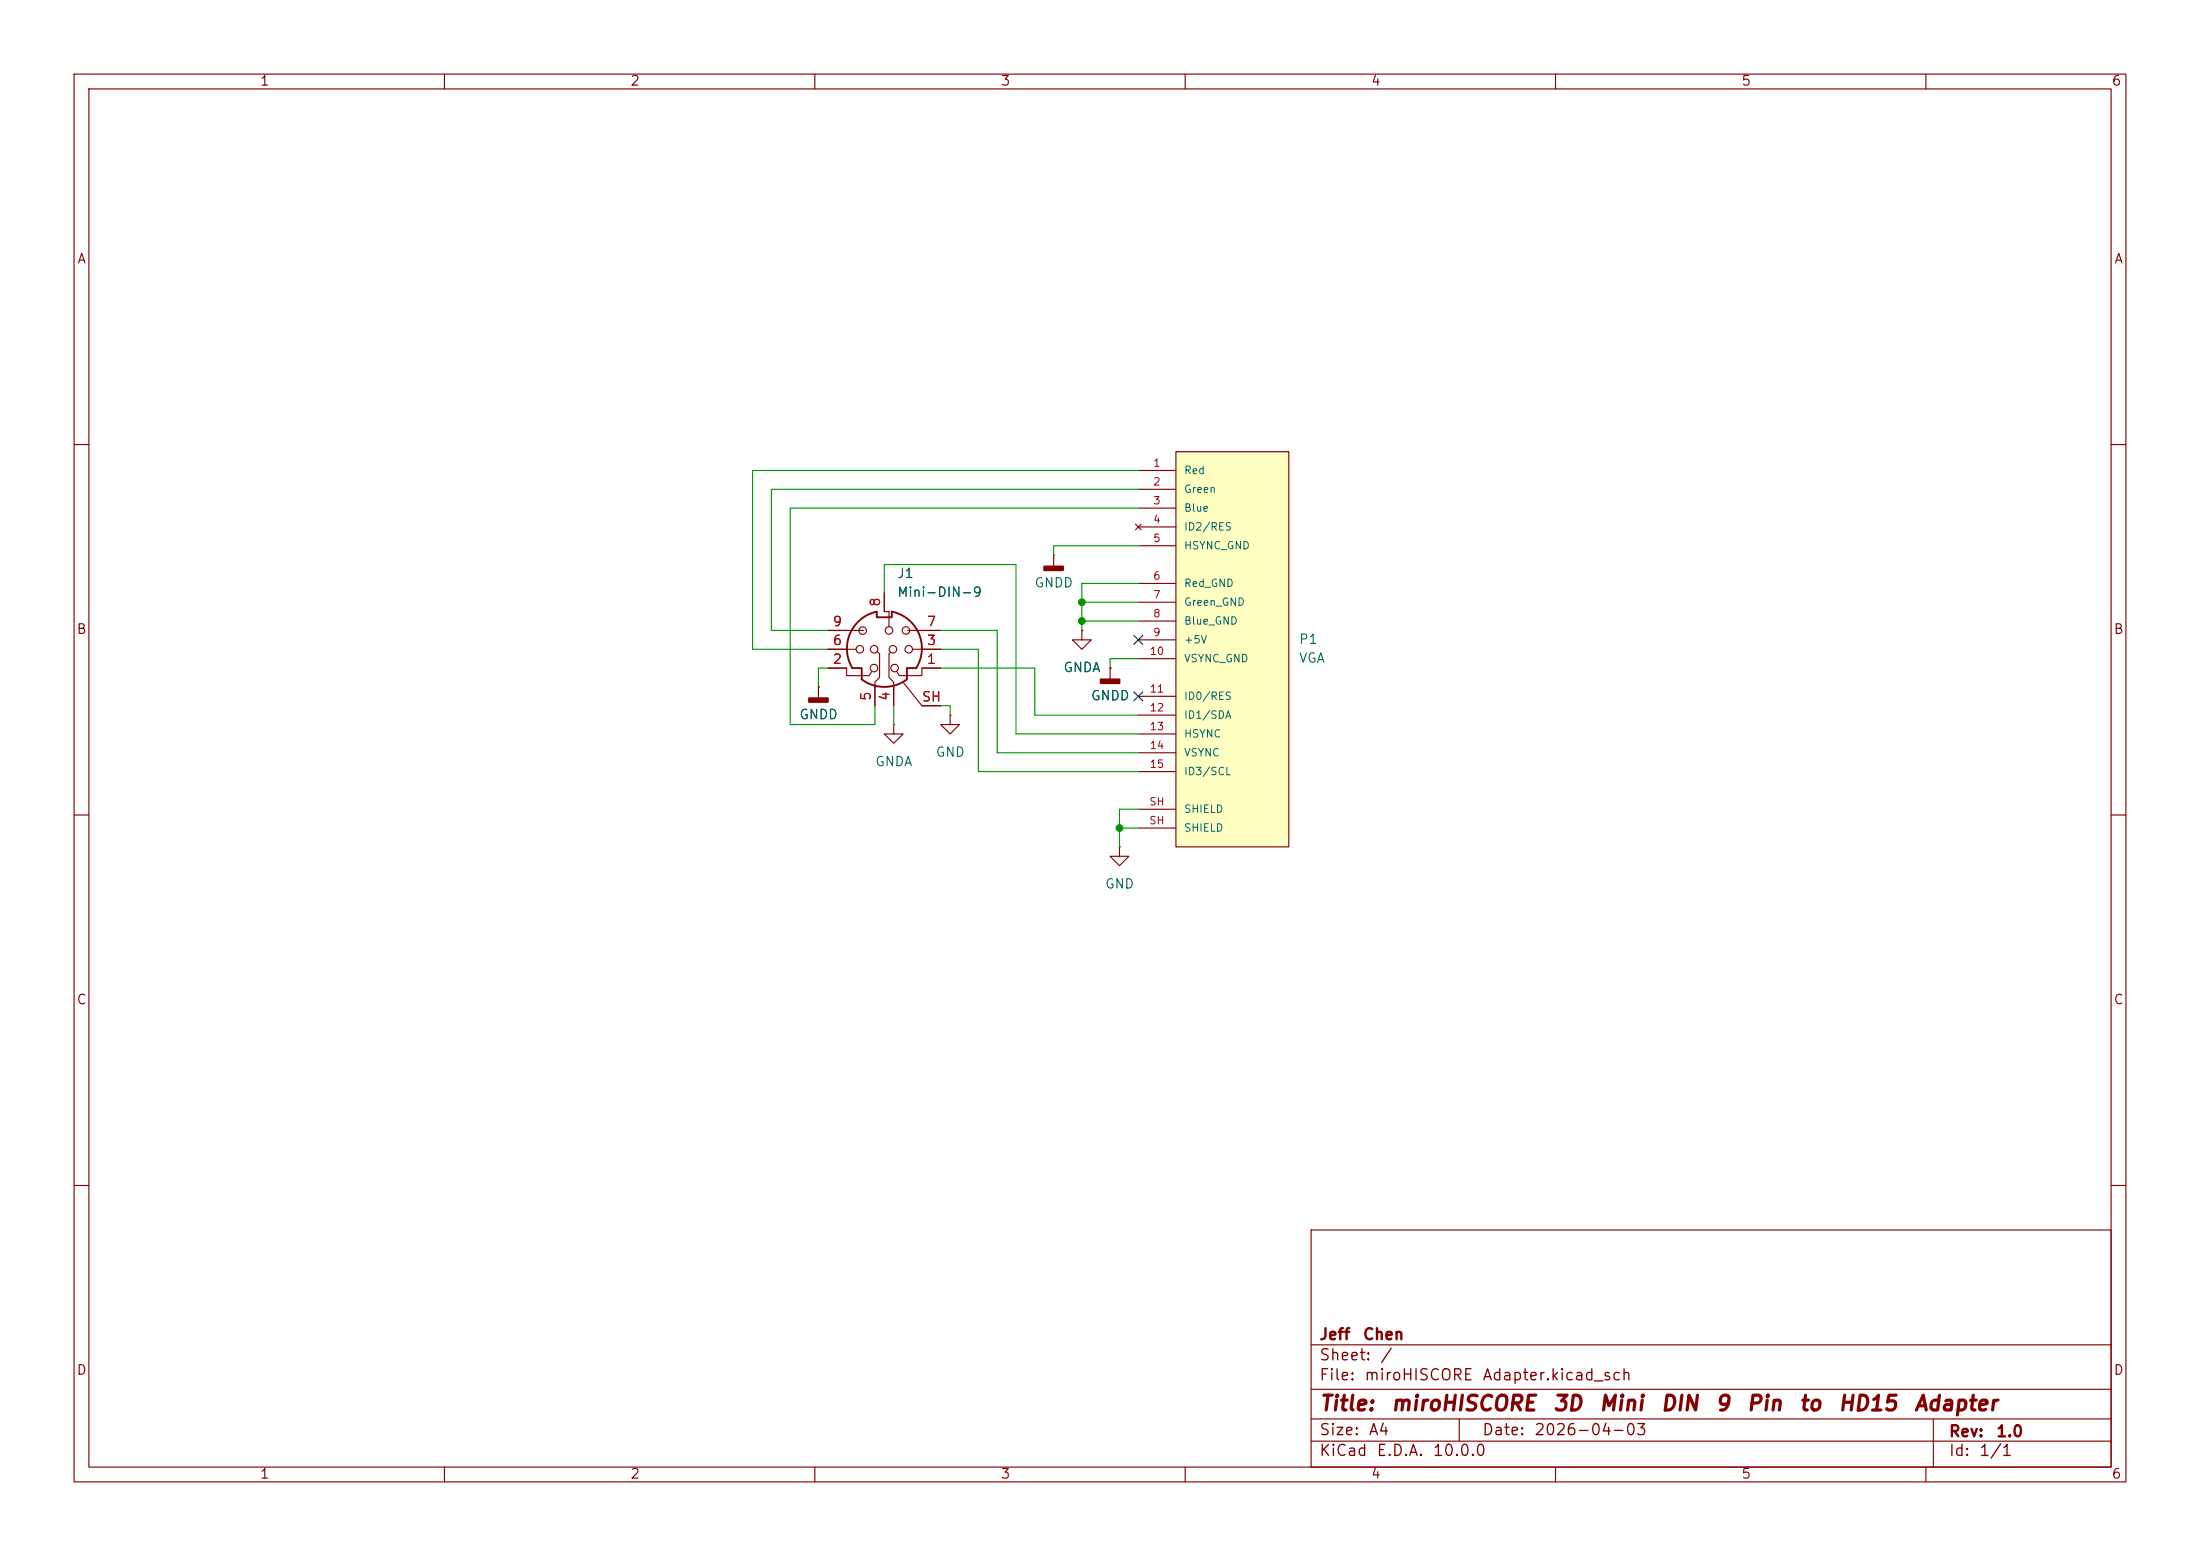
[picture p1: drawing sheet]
(kicad_sch
 (version 20260306)
 (generator "eeschema")
 (generator_version "10.0")
 (paper "A4")
 (title_block
  (title "miroHISCORE 3D Mini DIN 9 Pin to HD15 Adapter")
  (date "2026-04-03")
  (rev "1.0")
  (company "Jeff Chen"))
 (lib_symbols
  (symbol "miroHISCORE Adapter:Mini-DIN-9"
   (pin_names
    (offset 1.016)) (exclude_from_sim no) (in_bom yes) (on_board yes)
   (in_pos_files yes)
   (duplicate_pin_numbers_are_jumpers no)
   (property "Reference" "J" (at 5.08 5.08 0) (show_name no) (do_not_autoplace no) (effects (font (size 1.27 1.27))))
   (property "Value" "Mini-DIN-9" (at -8.89 -5.08 0) (show_name no) (do_not_autoplace no) (effects (font (size 1.27 1.27))))
   (property "Footprint" "" (at -0.254 -0.254 90) (show_name no) (do_not_autoplace no) (hide yes) (effects (font (size 1.27 1.27))))
   (property "Datasheet" "" (at -0.254 -0.254 90) (show_name no) (do_not_autoplace no) (hide yes) (effects (font (size 1.27 1.27))))
   (property "Description" "8-pin Mini-DIN connector" (at 0 15.875 0) (show_name no) (do_not_autoplace no) (hide yes) (effects (font (size 1.27 1.27))))
   (symbol "Mini-DIN-9_0_1"
    (polyline (pts (xy -4.318 -2.54) (xy -3.048 -2.54) (xy -3.048 -4.064)) (stroke (width 0.254) (type default)) (fill (type none)))
    (polyline (pts (xy -3.81 0) (xy -5.08 0)) (stroke (width 0) (type default)) (fill (type none)))
    (circle (center -3.302 0) (radius 0.508) (stroke (width 0) (type default)) (fill (type none)))
    (circle (center -2.921 2.5146) (radius 0.508) (stroke (width 0) (type default)) (fill (type none)))
    (polyline (pts (xy -2.794 2.54) (xy -5.334 2.54)) (stroke (width 0) (type default)) (fill (type none)))
    (polyline (pts (xy -1.6671 -2.9707) (xy -2.032 -3.556) (xy -5.08 -3.556) (xy -5.08 -2.54)) (stroke (width 0) (type default)) (fill (type none)))
    (circle (center -1.397 -2.54) (radius 0.508) (stroke (width 0) (type default)) (fill (type none)))
    (polyline (pts (xy -1.016 5.08) (xy -1.016 4.318) (xy 1.016 4.318) (xy 1.016 5.08)) (stroke (width 0.254) (type default)) (fill (type none)))
    (polyline (pts (xy -0.635 -0.635) (xy -0.635 -3.81) (xy -1.27 -4.445) (xy -1.27 -5.1816)) (stroke (width 0) (type default)) (fill (type none)))
    (arc (start 3.048 -4.064) (mid 0 -5.08) (end -3.048 -4.064) (stroke (width 0.254) (type default)) (fill (type none)))
    (arc (start 1.016 5.08) (mid 4.6646 2.1356) (end 4.318 -2.54) (stroke (width 0.254) (type default)) (fill (type none)))
    (arc (start -4.318 -2.54) (mid -4.6241 2.1181) (end -1.016 5.08) (stroke (width 0.254) (type default)) (fill (type none)))
    (polyline (pts (xy 0.635 5.1054) (xy 0.635 3.048)) (stroke (width 0) (type default)) (fill (type none)))
    (polyline (pts (xy 0.635 5.08) (xy 0 5.08)) (stroke (width 0) (type default)) (fill (type none)))
    (circle (center 0.635 2.54) (radius 0.508) (stroke (width 0) (type default)) (fill (type none)))
    (polyline (pts (xy 0.635 -0.635) (xy 0.635 -3.81) (xy 1.27 -4.445) (xy 1.27 -5.0292)) (stroke (width 0) (type default)) (fill (type none)))
    (circle (center 1.397 -2.54) (radius 0.508) (stroke (width 0) (type default)) (fill (type none)))
    (polyline (pts (xy 1.6644 -2.9737) (xy 2.032 -3.556) (xy 5.08 -3.556) (xy 5.08 -2.54)) (stroke (width 0) (type default)) (fill (type none)))
    (circle (center 2.921 2.54) (radius 0.508) (stroke (width 0) (type default)) (fill (type none)))
    (polyline (pts (xy 3.175 2.54) (xy 5.08 2.54)) (stroke (width 0) (type default)) (fill (type none)))
    (circle (center 3.302 0) (radius 0.508) (stroke (width 0) (type default)) (fill (type none)))
    (polyline (pts (xy 4.318 -2.54) (xy 3.048 -2.54) (xy 3.048 -4.064)) (stroke (width 0.254) (type default)) (fill (type none)))
    (polyline (pts (xy 5.08 0) (xy 3.81 0)) (stroke (width 0) (type default)) (fill (type none)))
    (polyline (pts (xy 5.08 -7.62) (xy 2.54 -4.445)) (stroke (width 0) (type default)) (fill (type none))))
   (symbol "Mini-DIN-9_1_1"
    (circle (center -1.3716 0) (radius 0.508) (stroke (width 0) (type default)) (fill (type none)))
    (polyline (pts (xy -0.635 -0.635) (xy -0.9607 -0.3006)) (stroke (width 0) (type default)) (fill (type none)))
    (polyline (pts (xy 0.635 -0.635) (xy 0.8415 -0.3967)) (stroke (width 0) (type default)) (fill (type none)))
    (circle (center 1.1684 0) (radius 0.508) (stroke (width 0) (type default)) (fill (type none)))
    (pin passive line (at 7.62 -2.54 180) (length 2.54) (name "" (effects (font (size 1.27 1.27)))) (number "1" (effects (font (size 1.27 1.27)))))
    (pin passive line (at -7.62 -2.54 0) (length 2.54) (name "" (effects (font (size 1.27 1.27)))) (number "2" (effects (font (size 1.27 1.27)))))
    (pin passive line (at 7.62 0 180) (length 2.54) (name "" (effects (font (size 1.27 1.27)))) (number "3" (effects (font (size 1.27 1.27)))))
    (pin passive line (at 1.27 -7.62 90) (length 2.54) (name "" (effects (font (size 1.27 1.27)))) (number "4" (effects (font (size 1.27 1.27)))))
    (pin passive line (at -1.27 -7.62 90) (length 2.54) (name "" (effects (font (size 1.27 1.27)))) (number "5" (effects (font (size 1.27 1.27)))))
    (pin passive line (at -7.62 0 0) (length 2.54) (name "" (effects (font (size 1.27 1.27)))) (number "6" (effects (font (size 1.27 1.27)))))
    (pin passive line (at 7.62 2.54 180) (length 2.54) (name "" (effects (font (size 1.27 1.27)))) (number "7" (effects (font (size 1.27 1.27)))))
    (pin passive line (at 0 7.62 270) (length 2.54) (name "" (effects (font (size 1.27 1.27)))) (number "8" (effects (font (size 1.27 1.27)))))
    (pin passive line (at -7.62 2.54 0) (length 2.54) (name "" (effects (font (size 1.27 1.27)))) (number "9" (effects (font (size 1.27 1.27)))))
    (pin passive line (at 7.62 -7.62 180) (length 2.54) (name "" (effects (font (size 1.27 1.27)))) (number "SH" (effects (font (size 1.27 1.27))))))
   (embedded_fonts no))
  (symbol "miroHISCORE Adapter:VGA"
   (pin_names
    (offset 1.016)) (exclude_from_sim no) (in_bom yes) (on_board yes)
   (in_pos_files yes)
   (duplicate_pin_numbers_are_jumpers no)
   (property "Reference" "P" (at -7.62 26.67 0) (show_name no) (do_not_autoplace no) (effects (font (size 1.27 1.27)) (justify left bottom)))
   (property "Value" "VGA" (at -8.89 -31.75 0) (show_name no) (do_not_autoplace no) (effects (font (size 1.27 1.27)) (justify left bottom)))
   (property "Footprint" "AMPHENOL_L77HDE15SD1CH4F" (at -12.7 33.02 0) (show_name no) (do_not_autoplace no) (hide yes) (effects (font (size 1.27 1.27)) (justify left bottom)))
   (property "Datasheet" "" (at 0 0 0) (show_name no) (do_not_autoplace no) (hide yes) (effects (font (size 1.27 1.27)) (justify left bottom)))
   (property "Description" "" (at 0 0 0) (show_name no) (do_not_autoplace no) (hide yes) (effects (font (size 1.27 1.27))))
   (property "MANUFACTURER" "Amphenol" (at -10.16 39.37 0) (show_name no) (do_not_autoplace no) (hide yes) (effects (font (size 1.27 1.27)) (justify left bottom)))
   (property "MAXIMUM_PACKAGE_HEIGHT" "12.55mm" (at 3.81 39.37 0) (show_name no) (do_not_autoplace no) (hide yes) (effects (font (size 1.27 1.27)) (justify left bottom)))
   (property "STANDARD" "Manufacturer Recommendations" (at -13.97 45.72 0) (show_name no) (do_not_autoplace no) (hide yes) (effects (font (size 1.27 1.27)) (justify left bottom)))
   (property "PARTREV" "N/A" (at 21.59 45.72 0) (show_name no) (do_not_autoplace no) (hide yes) (effects (font (size 1.27 1.27)) (justify left bottom)))
   (symbol "VGA_0_0"
    (rectangle (start -7.62 -27.94) (end 7.62 25.4) (stroke (width 0.1524) (type solid)) (fill (type background)))
    (pin passive line (at -12.7 22.86 0) (length 5.08) (name "Red" (effects (font (size 1.016 1.016)))) (number "1" (effects (font (size 1.016 1.016)))))
    (pin passive line (at -12.7 20.32 0) (length 5.08) (name "Green" (effects (font (size 1.016 1.016)))) (number "2" (effects (font (size 1.016 1.016)))))
    (pin passive line (at -12.7 17.78 0) (length 5.08) (name "Blue" (effects (font (size 1.016 1.016)))) (number "3" (effects (font (size 1.016 1.016)))))
    (pin no_connect line (at -12.7 15.24 0) (length 5.08) (name "ID2/RES" (effects (font (size 1.016 1.016)))) (number "4" (effects (font (size 1.016 1.016)))))
    (pin passive line (at -12.7 12.7 0) (length 5.08) (name "HSYNC_GND" (effects (font (size 1.016 1.016)))) (number "5" (effects (font (size 1.016 1.016)))))
    (pin passive line (at -12.7 7.62 0) (length 5.08) (name "Red_GND" (effects (font (size 1.016 1.016)))) (number "6" (effects (font (size 1.016 1.016)))))
    (pin passive line (at -12.7 5.08 0) (length 5.08) (name "Green_GND" (effects (font (size 1.016 1.016)))) (number "7" (effects (font (size 1.016 1.016)))))
    (pin passive line (at -12.7 2.54 0) (length 5.08) (name "Blue_GND" (effects (font (size 1.016 1.016)))) (number "8" (effects (font (size 1.016 1.016)))))
    (pin passive line (at -12.7 0 0) (length 5.08) (name "+5V" (effects (font (size 1.016 1.016)))) (number "9" (effects (font (size 1.016 1.016)))))
    (pin passive line (at -12.7 -2.54 0) (length 5.08) (name "VSYNC_GND" (effects (font (size 1.016 1.016)))) (number "10" (effects (font (size 1.016 1.016)))))
    (pin passive line (at -12.7 -7.62 0) (length 5.08) (name "ID0/RES" (effects (font (size 1.016 1.016)))) (number "11" (effects (font (size 1.016 1.016)))))
    (pin passive line (at -12.7 -10.16 0) (length 5.08) (name "ID1/SDA" (effects (font (size 1.016 1.016)))) (number "12" (effects (font (size 1.016 1.016)))))
    (pin passive line (at -12.7 -12.7 0) (length 5.08) (name "HSYNC" (effects (font (size 1.016 1.016)))) (number "13" (effects (font (size 1.016 1.016)))))
    (pin passive line (at -12.7 -15.24 0) (length 5.08) (name "VSYNC" (effects (font (size 1.016 1.016)))) (number "14" (effects (font (size 1.016 1.016)))))
    (pin passive line (at -12.7 -17.78 0) (length 5.08) (name "ID3/SCL" (effects (font (size 1.016 1.016)))) (number "15" (effects (font (size 1.016 1.016))))))
   (symbol "VGA_1_0"
    (pin passive line (at -12.7 -22.86 0) (length 5.08) (name "SHIELD" (effects (font (size 1.016 1.016)))) (number "SH" (effects (font (size 1.016 1.016)))))
    (pin passive line (at -12.7 -25.4 0) (length 5.08) (name "SHIELD" (effects (font (size 1.016 1.016)))) (number "SH" (effects (font (size 1.016 1.016))))))
   (embedded_fonts no))
  (symbol "power:GND"
   (power global)
   (pin_numbers (hide yes))
   (pin_names
    (offset 0) (hide yes)) (exclude_from_sim no) (in_bom yes) (on_board yes)
   (in_pos_files yes)
   (duplicate_pin_numbers_are_jumpers no)
   (property "Reference" "#PWR" (at 0 -6.35 0) (show_name no) (do_not_autoplace no) (hide yes) (effects (font (size 1.27 1.27))))
   (property "Value" "GND" (at 0 -3.81 0) (show_name no) (do_not_autoplace no) (effects (font (size 1.27 1.27))))
   (property "Footprint" "" (at 0 0 0) (show_name no) (do_not_autoplace no) (hide yes) (effects (font (size 1.27 1.27))))
   (property "Datasheet" "" (at 0 0 0) (show_name no) (do_not_autoplace no) (hide yes) (effects (font (size 1.27 1.27))))
   (property "Description" "Power symbol creates a global label with name \"GND\" , ground" (at 0 0 0) (show_name no) (do_not_autoplace no) (hide yes) (effects (font (size 1.27 1.27))))
   (symbol "GND_0_1"
    (polyline (pts (xy 0 0) (xy 0 -1.27) (xy 1.27 -1.27) (xy 0 -2.54) (xy -1.27 -1.27) (xy 0 -1.27)) (stroke (width 0) (type default)) (fill (type none))))
   (symbol "GND_1_1"
    (pin power_in line (at 0 0 270) (length 0) (name "" (effects (font (size 1.27 1.27)))) (number "1" (effects (font (size 1.27 1.27))))))
   (embedded_fonts no))
  (symbol "power:GNDA"
   (power global)
   (pin_numbers (hide yes))
   (pin_names
    (offset 0) (hide yes)) (exclude_from_sim no) (in_bom yes) (on_board yes)
   (in_pos_files yes)
   (duplicate_pin_numbers_are_jumpers no)
   (property "Reference" "#PWR" (at 0 -6.35 0) (show_name no) (do_not_autoplace no) (hide yes) (effects (font (size 1.27 1.27))))
   (property "Value" "GNDA" (at 0 -3.81 0) (show_name no) (do_not_autoplace no) (effects (font (size 1.27 1.27))))
   (property "Footprint" "" (at 0 0 0) (show_name no) (do_not_autoplace no) (hide yes) (effects (font (size 1.27 1.27))))
   (property "Datasheet" "" (at 0 0 0) (show_name no) (do_not_autoplace no) (hide yes) (effects (font (size 1.27 1.27))))
   (property "Description" "Power symbol creates a global label with name \"GNDA\" , analog ground" (at 0 0 0) (show_name no) (do_not_autoplace no) (hide yes) (effects (font (size 1.27 1.27))))
   (symbol "GNDA_0_1"
    (polyline (pts (xy 0 0) (xy 0 -1.27) (xy 1.27 -1.27) (xy 0 -2.54) (xy -1.27 -1.27) (xy 0 -1.27)) (stroke (width 0) (type default)) (fill (type none))))
   (symbol "GNDA_1_1"
    (pin power_in line (at 0 0 270) (length 0) (name "" (effects (font (size 1.27 1.27)))) (number "1" (effects (font (size 1.27 1.27))))))
   (embedded_fonts no))
  (symbol "power:GNDD"
   (power global)
   (pin_numbers (hide yes))
   (pin_names
    (offset 0) (hide yes)) (exclude_from_sim no) (in_bom yes) (on_board yes)
   (in_pos_files yes)
   (duplicate_pin_numbers_are_jumpers no)
   (property "Reference" "#PWR" (at 0 -6.35 0) (show_name no) (do_not_autoplace no) (hide yes) (effects (font (size 1.27 1.27))))
   (property "Value" "GNDD" (at 0 -3.175 0) (show_name no) (do_not_autoplace no) (effects (font (size 1.27 1.27))))
   (property "Footprint" "" (at 0 0 0) (show_name no) (do_not_autoplace no) (hide yes) (effects (font (size 1.27 1.27))))
   (property "Datasheet" "" (at 0 0 0) (show_name no) (do_not_autoplace no) (hide yes) (effects (font (size 1.27 1.27))))
   (property "Description" "Power symbol creates a global label with name \"GNDD\" , digital ground" (at 0 0 0) (show_name no) (do_not_autoplace no) (hide yes) (effects (font (size 1.27 1.27))))
   (symbol "GNDD_0_1"
    (rectangle (start -1.27 -1.524) (end 1.27 -2.032) (stroke (width 0.254) (type default)) (fill (type outline)))
    (polyline (pts (xy 0 0) (xy 0 -1.524)) (stroke (width 0) (type default)) (fill (type none))))
   (symbol "GNDD_1_1"
    (pin power_in line (at 0 0 270) (length 0) (name "" (effects (font (size 1.27 1.27)))) (number "1" (effects (font (size 1.27 1.27))))))
   (embedded_fonts no)))
 (junction
  (at 151.13 111.76)
  (diameter 0)
  (color 0 0 0 0))
 (junction
  (at 146.05 81.28)
  (diameter 0)
  (color 0 0 0 0))
 (junction
  (at 146.05 83.82)
  (diameter 0)
  (color 0 0 0 0))
 (no_connect
  (at 153.67 86.36))
 (no_connect
  (at 153.67 93.98))
 (wire
  (pts (xy 142.24 73.66) (xy 153.67 73.66))
  (stroke (width 0) (type default)))
 (wire
  (pts (xy 153.67 109.22) (xy 151.13 109.22))
  (stroke (width 0) (type default)))
 (wire
  (pts (xy 139.7 90.17) (xy 139.7 96.52))
  (stroke (width 0) (type default)))
 (wire
  (pts (xy 151.13 111.76) (xy 153.67 111.76))
  (stroke (width 0) (type default)))
 (wire
  (pts (xy 153.67 88.9) (xy 149.86 88.9))
  (stroke (width 0) (type default)))
 (wire
  (pts (xy 111.76 90.17) (xy 110.49 90.17))
  (stroke (width 0) (type default)))
 (wire
  (pts (xy 101.6 87.63) (xy 101.6 63.5))
  (stroke (width 0) (type default)))
 (wire
  (pts (xy 146.05 83.82) (xy 146.05 85.09))
  (stroke (width 0) (type default)))
 (wire
  (pts (xy 128.27 96.52) (xy 128.27 95.25))
  (stroke (width 0) (type default)))
 (wire
  (pts (xy 149.86 88.9) (xy 149.86 90.17))
  (stroke (width 0) (type default)))
 (wire
  (pts (xy 137.16 99.06) (xy 153.67 99.06))
  (stroke (width 0) (type default)))
 (wire
  (pts (xy 111.76 85.09) (xy 104.14 85.09))
  (stroke (width 0) (type default)))
 (wire
  (pts (xy 151.13 109.22) (xy 151.13 111.76))
  (stroke (width 0) (type default)))
 (wire
  (pts (xy 146.05 83.82) (xy 153.67 83.82))
  (stroke (width 0) (type default)))
 (wire
  (pts (xy 134.62 101.6) (xy 153.67 101.6))
  (stroke (width 0) (type default)))
 (wire
  (pts (xy 104.14 85.09) (xy 104.14 66.04))
  (stroke (width 0) (type default)))
 (wire
  (pts (xy 151.13 111.76) (xy 151.13 114.3))
  (stroke (width 0) (type default)))
 (wire
  (pts (xy 119.38 80.01) (xy 119.38 76.2))
  (stroke (width 0) (type default)))
 (wire
  (pts (xy 132.08 87.63) (xy 132.08 104.14))
  (stroke (width 0) (type default)))
 (wire
  (pts (xy 142.24 74.93) (xy 142.24 73.66))
  (stroke (width 0) (type default)))
 (wire
  (pts (xy 111.76 87.63) (xy 101.6 87.63))
  (stroke (width 0) (type default)))
 (wire
  (pts (xy 134.62 85.09) (xy 134.62 101.6))
  (stroke (width 0) (type default)))
 (wire
  (pts (xy 119.38 76.2) (xy 137.16 76.2))
  (stroke (width 0) (type default)))
 (wire
  (pts (xy 104.14 66.04) (xy 153.67 66.04))
  (stroke (width 0) (type default)))
 (wire
  (pts (xy 118.11 97.79) (xy 106.68 97.79))
  (stroke (width 0) (type default)))
 (wire
  (pts (xy 132.08 104.14) (xy 153.67 104.14))
  (stroke (width 0) (type default)))
 (wire
  (pts (xy 128.27 95.25) (xy 127 95.25))
  (stroke (width 0) (type default)))
 (wire
  (pts (xy 127 90.17) (xy 139.7 90.17))
  (stroke (width 0) (type default)))
 (wire
  (pts (xy 120.65 95.25) (xy 120.65 97.79))
  (stroke (width 0) (type default)))
 (wire
  (pts (xy 106.68 68.58) (xy 153.67 68.58))
  (stroke (width 0) (type default)))
 (wire
  (pts (xy 146.05 81.28) (xy 153.67 81.28))
  (stroke (width 0) (type default)))
 (wire
  (pts (xy 137.16 76.2) (xy 137.16 99.06))
  (stroke (width 0) (type default)))
 (wire
  (pts (xy 101.6 63.5) (xy 153.67 63.5))
  (stroke (width 0) (type default)))
 (wire
  (pts (xy 118.11 95.25) (xy 118.11 97.79))
  (stroke (width 0) (type default)))
 (wire
  (pts (xy 127 87.63) (xy 132.08 87.63))
  (stroke (width 0) (type default)))
 (wire
  (pts (xy 106.68 97.79) (xy 106.68 68.58))
  (stroke (width 0) (type default)))
 (wire
  (pts (xy 139.7 96.52) (xy 153.67 96.52))
  (stroke (width 0) (type default)))
 (wire
  (pts (xy 127 85.09) (xy 134.62 85.09))
  (stroke (width 0) (type default)))
 (wire
  (pts (xy 146.05 81.28) (xy 146.05 83.82))
  (stroke (width 0) (type default)))
 (wire
  (pts (xy 146.05 78.74) (xy 146.05 81.28))
  (stroke (width 0) (type default)))
 (wire
  (pts (xy 110.49 90.17) (xy 110.49 92.71))
  (stroke (width 0) (type default)))
 (wire
  (pts (xy 153.67 78.74) (xy 146.05 78.74))
  (stroke (width 0) (type default)))
 (symbol
  (lib_id "miroHISCORE Adapter:VGA")
  (at 166.37 86.36 0)
  (unit 1)
  (body_style 1)
  (exclude_from_sim no)
  (in_bom yes)
  (on_board yes)
  (in_pos_files yes)
  (dnp no)
  (fields_autoplaced yes)
  (property "Reference" "P1" (at 175.26 86.3599 0) (show_name no) (do_not_autoplace no) (effects (font (size 1.27 1.27)) (justify left)))
  (property "Value" "VGA" (at 175.26 88.8999 0) (show_name no) (do_not_autoplace no) (effects (font (size 1.27 1.27)) (justify left)))
  (property "Footprint" "Connector_Dsub:DSUB-15-HD_Pins_Horizontal_P2.29x2.54mm_EdgePinOffset8.35mm_Housed_MountingHolesOffset10.89mm" (at 153.67 53.34 0) (hide yes) (show_name no) (do_not_autoplace no) (effects (font (size 1.27 1.27)) (justify left bottom)))
  (property "Datasheet" "" (at 166.37 86.36 0) (hide yes) (show_name no) (do_not_autoplace no) (effects (font (size 1.27 1.27)) (justify left bottom)))
  (property "Description" "" (at 166.37 86.36 0) (hide yes) (show_name no) (do_not_autoplace no) (effects (font (size 1.27 1.27))))
  (property "MANUFACTURER" "Amphenol" (at 156.21 46.99 0) (hide yes) (show_name no) (do_not_autoplace no) (effects (font (size 1.27 1.27)) (justify left bottom)))
  (property "MAXIMUM_PACKAGE_HEIGHT" "12.55mm" (at 170.18 46.99 0) (hide yes) (show_name no) (do_not_autoplace no) (effects (font (size 1.27 1.27)) (justify left bottom)))
  (property "STANDARD" "Manufacturer Recommendations" (at 152.4 40.64 0) (hide yes) (show_name no) (do_not_autoplace no) (effects (font (size 1.27 1.27)) (justify left bottom)))
  (property "PARTREV" "N/A" (at 187.96 40.64 0) (hide yes) (show_name no) (do_not_autoplace no) (effects (font (size 1.27 1.27)) (justify left bottom)))
  (pin "1")
  (pin "15")
  (pin "10")
  (pin "7")
  (pin "4")
  (pin "12")
  (pin "SH")
  (pin "SH")
  (pin "2")
  (pin "14")
  (pin "3")
  (pin "5")
  (pin "13")
  (pin "6")
  (pin "9")
  (pin "11")
  (pin "8"))
 (symbol
  (lib_id "power:GND")
  (at 151.13 114.3 0)
  (unit 1)
  (body_style 1)
  (exclude_from_sim no)
  (in_bom yes)
  (on_board yes)
  (in_pos_files yes)
  (dnp no)
  (fields_autoplaced yes)
  (property "Reference" "#PWR03" (at 151.13 120.65 0) (hide yes) (show_name no) (do_not_autoplace no) (effects (font (size 1.27 1.27))))
  (property "Value" "GND" (at 151.13 119.38 0) (show_name no) (do_not_autoplace no) (effects (font (size 1.27 1.27))))
  (property "Footprint" "" (at 151.13 114.3 0) (hide yes) (show_name no) (do_not_autoplace no) (effects (font (size 1.27 1.27))))
  (property "Datasheet" "" (at 151.13 114.3 0) (hide yes) (show_name no) (do_not_autoplace no) (effects (font (size 1.27 1.27))))
  (property "Description" "Power symbol creates a global label with name \"GND\" , ground" (at 151.13 114.3 0) (hide yes) (show_name no) (do_not_autoplace no) (effects (font (size 1.27 1.27))))
  (pin "1"))
 (symbol
  (lib_id "power:GND")
  (at 128.27 96.52 0)
  (unit 1)
  (body_style 1)
  (exclude_from_sim no)
  (in_bom yes)
  (on_board yes)
  (in_pos_files yes)
  (dnp no)
  (fields_autoplaced yes)
  (property "Reference" "#PWR02" (at 128.27 102.87 0) (hide yes) (show_name no) (do_not_autoplace no) (effects (font (size 1.27 1.27))))
  (property "Value" "GND" (at 128.27 101.6 0) (show_name no) (do_not_autoplace no) (effects (font (size 1.27 1.27))))
  (property "Footprint" "" (at 128.27 96.52 0) (hide yes) (show_name no) (do_not_autoplace no) (effects (font (size 1.27 1.27))))
  (property "Datasheet" "" (at 128.27 96.52 0) (hide yes) (show_name no) (do_not_autoplace no) (effects (font (size 1.27 1.27))))
  (property "Description" "Power symbol creates a global label with name \"GND\" , ground" (at 128.27 96.52 0) (hide yes) (show_name no) (do_not_autoplace no) (effects (font (size 1.27 1.27))))
  (pin "1"))
 (symbol
  (lib_id "power:GNDD")
  (at 149.86 90.17 0)
  (unit 1)
  (body_style 1)
  (exclude_from_sim no)
  (in_bom yes)
  (on_board yes)
  (in_pos_files yes)
  (dnp no)
  (fields_autoplaced yes)
  (property "Reference" "#PWR06" (at 149.86 96.52 0) (hide yes) (show_name no) (do_not_autoplace no) (effects (font (size 1.27 1.27))))
  (property "Value" "GNDD" (at 149.86 93.98 0) (show_name no) (do_not_autoplace no) (effects (font (size 1.27 1.27))))
  (property "Footprint" "" (at 149.86 90.17 0) (hide yes) (show_name no) (do_not_autoplace no) (effects (font (size 1.27 1.27))))
  (property "Datasheet" "" (at 149.86 90.17 0) (hide yes) (show_name no) (do_not_autoplace no) (effects (font (size 1.27 1.27))))
  (property "Description" "Power symbol creates a global label with name \"GNDD\" , digital ground" (at 149.86 90.17 0) (hide yes) (show_name no) (do_not_autoplace no) (effects (font (size 1.27 1.27))))
  (pin "1"))
 (symbol
  (lib_id "miroHISCORE Adapter:Mini-DIN-9")
  (at 119.38 87.63 0)
  (unit 1)
  (body_style 1)
  (exclude_from_sim no)
  (in_bom yes)
  (on_board yes)
  (in_pos_files yes)
  (dnp no)
  (fields_autoplaced yes)
  (property "Reference" "J1" (at 121.0311 77.47 0) (show_name no) (do_not_autoplace no) (effects (font (size 1.27 1.27)) (justify left)))
  (property "Value" "Mini-DIN-9" (at 121.0311 80.01 0) (show_name no) (do_not_autoplace no) (effects (font (size 1.27 1.27)) (justify left)))
  (property "Footprint" "miroHISCORE Adapter:9DIN Female" (at 119.126 87.884 90) (hide yes) (show_name no) (do_not_autoplace no) (effects (font (size 1.27 1.27))))
  (property "Datasheet" "" (at 119.126 87.884 90) (hide yes) (show_name no) (do_not_autoplace no) (effects (font (size 1.27 1.27))))
  (property "Description" "8-pin Mini-DIN connector" (at 119.38 71.755 0) (hide yes) (show_name no) (do_not_autoplace no) (effects (font (size 1.27 1.27))))
  (pin "3")
  (pin "6")
  (pin "5")
  (pin "7")
  (pin "9")
  (pin "4")
  (pin "1")
  (pin "2")
  (pin "8")
  (pin "SH"))
 (symbol
  (lib_id "power:GNDA")
  (at 120.65 97.79 0)
  (unit 1)
  (body_style 1)
  (exclude_from_sim no)
  (in_bom yes)
  (on_board yes)
  (in_pos_files yes)
  (dnp no)
  (fields_autoplaced yes)
  (property "Reference" "#PWR07" (at 120.65 104.14 0) (hide yes) (show_name no) (do_not_autoplace no) (effects (font (size 1.27 1.27))))
  (property "Value" "GNDA" (at 120.65 102.87 0) (show_name no) (do_not_autoplace no) (effects (font (size 1.27 1.27))))
  (property "Footprint" "" (at 120.65 97.79 0) (hide yes) (show_name no) (do_not_autoplace no) (effects (font (size 1.27 1.27))))
  (property "Datasheet" "" (at 120.65 97.79 0) (hide yes) (show_name no) (do_not_autoplace no) (effects (font (size 1.27 1.27))))
  (property "Description" "Power symbol creates a global label with name \"GNDA\" , analog ground" (at 120.65 97.79 0) (hide yes) (show_name no) (do_not_autoplace no) (effects (font (size 1.27 1.27))))
  (pin "1"))
 (symbol
  (lib_id "power:GNDD")
  (at 110.49 92.71 0)
  (unit 1)
  (body_style 1)
  (exclude_from_sim no)
  (in_bom yes)
  (on_board yes)
  (in_pos_files yes)
  (dnp no)
  (fields_autoplaced yes)
  (property "Reference" "#PWR04" (at 110.49 99.06 0) (hide yes) (show_name no) (do_not_autoplace no) (effects (font (size 1.27 1.27))))
  (property "Value" "GNDD" (at 110.49 96.52 0) (show_name no) (do_not_autoplace no) (effects (font (size 1.27 1.27))))
  (property "Footprint" "" (at 110.49 92.71 0) (hide yes) (show_name no) (do_not_autoplace no) (effects (font (size 1.27 1.27))))
  (property "Datasheet" "" (at 110.49 92.71 0) (hide yes) (show_name no) (do_not_autoplace no) (effects (font (size 1.27 1.27))))
  (property "Description" "Power symbol creates a global label with name \"GNDD\" , digital ground" (at 110.49 92.71 0) (hide yes) (show_name no) (do_not_autoplace no) (effects (font (size 1.27 1.27))))
  (pin "1"))
 (symbol
  (lib_id "power:GNDD")
  (at 142.24 74.93 0)
  (unit 1)
  (body_style 1)
  (exclude_from_sim no)
  (in_bom yes)
  (on_board yes)
  (in_pos_files yes)
  (dnp no)
  (fields_autoplaced yes)
  (property "Reference" "#PWR05" (at 142.24 81.28 0) (hide yes) (show_name no) (do_not_autoplace no) (effects (font (size 1.27 1.27))))
  (property "Value" "GNDD" (at 142.24 78.74 0) (show_name no) (do_not_autoplace no) (effects (font (size 1.27 1.27))))
  (property "Footprint" "" (at 142.24 74.93 0) (hide yes) (show_name no) (do_not_autoplace no) (effects (font (size 1.27 1.27))))
  (property "Datasheet" "" (at 142.24 74.93 0) (hide yes) (show_name no) (do_not_autoplace no) (effects (font (size 1.27 1.27))))
  (property "Description" "Power symbol creates a global label with name \"GNDD\" , digital ground" (at 142.24 74.93 0) (hide yes) (show_name no) (do_not_autoplace no) (effects (font (size 1.27 1.27))))
  (pin "1"))
 (symbol
  (lib_id "power:GNDA")
  (at 146.05 85.09 0)
  (unit 1)
  (body_style 1)
  (exclude_from_sim no)
  (in_bom yes)
  (on_board yes)
  (in_pos_files yes)
  (dnp no)
  (fields_autoplaced yes)
  (property "Reference" "#PWR01" (at 146.05 91.44 0) (hide yes) (show_name no) (do_not_autoplace no) (effects (font (size 1.27 1.27))))
  (property "Value" "GNDA" (at 146.05 90.17 0) (show_name no) (do_not_autoplace no) (effects (font (size 1.27 1.27))))
  (property "Footprint" "" (at 146.05 85.09 0) (hide yes) (show_name no) (do_not_autoplace no) (effects (font (size 1.27 1.27))))
  (property "Datasheet" "" (at 146.05 85.09 0) (hide yes) (show_name no) (do_not_autoplace no) (effects (font (size 1.27 1.27))))
  (property "Description" "Power symbol creates a global label with name \"GNDA\" , analog ground" (at 146.05 85.09 0) (hide yes) (show_name no) (do_not_autoplace no) (effects (font (size 1.27 1.27))))
  (pin "1"))
 (sheet_instances
  (path ""
   (page "1")))
 (embedded_fonts no))
